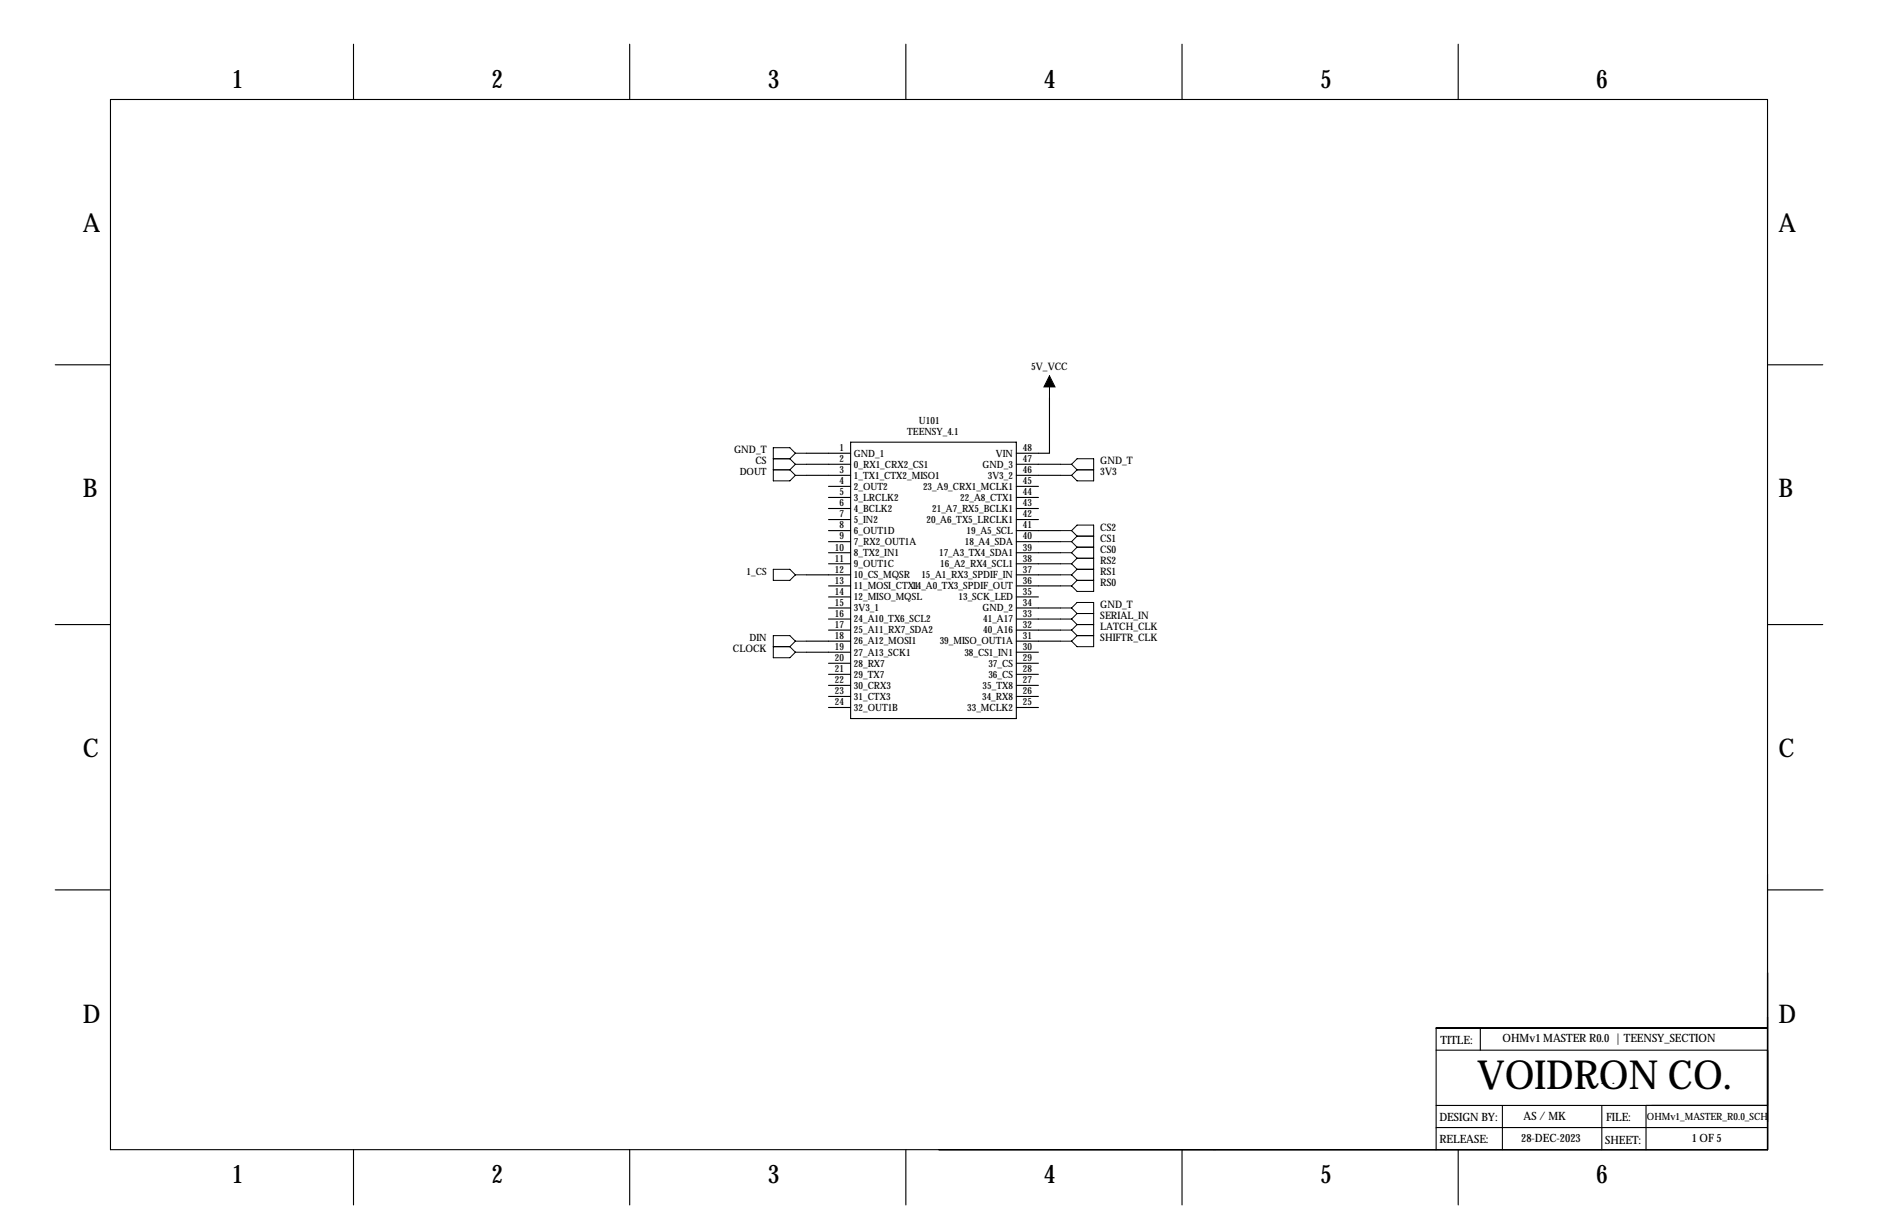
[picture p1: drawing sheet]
<svg xmlns="http://www.w3.org/2000/svg" width="432mm" height="279mm" viewBox="0 0 432 279" stroke-linecap="round" stroke-linejoin="round" font-family="sans-serif">
<g fill="none" stroke="#000" stroke-width=".25">
<path d="M81.3 10.2v12.7M144.8 10.2v12.7M208.3 10.2v12.7M271.8 10.2v12.7M335.3 10.2v12.7M25.4 22.9h381v241.3h-381zM12.7 83.8h12.7M241.3 91.4v12.7h-7.6M406.4 83.8h12.7M185.4 104.1h10.2M185.4 106.7h10.2M185.4 109.2h10.2"/>
<path d="M190.5 111.8h5.1M190.5 114.3h5.1M190.5 116.8h5.1M190.5 119.4h5.1M195.6 101.6h38.1v63.5h-38.1zM233.7 106.7h10.1M233.7 109.2h10.1M233.7 111.8h5.1M233.7 114.3h5.1M233.7 116.8h5.1M233.7 119.4h5.1M185.4 132.1h10.2"/>
<path d="M190.5 121.9h5.1M190.5 124.5h5.1M190.5 127h5.1M190.5 129.5h5.1M190.5 134.6h5.1M190.5 137.2h5.1M190.5 139.7h5.1M233.7 121.9h10.1M233.7 124.5h10.1M233.7 127h10.1M233.7 129.5h10.1M233.7 132.1h10.1"/>
<path d="M233.7 134.6h10.1M233.7 137.2h5.1M233.7 139.7h10.1M12.7 143.5h12.7M185.4 147.3h10.2M185.4 149.9h10.2M190.5 142.2h5.1M190.5 144.8h5.1M190.5 152.4h5.1M190.5 154.9h5.1M190.5 157.5h5.1M233.7 142.2h10.1"/>
<path d="M233.7 144.8h10.1M233.7 147.3h10.1M233.7 149.9h5.1M233.7 152.4h5.1M233.7 154.9h5.1M233.7 157.5h5.1M406.4 143.5h12.7M190.5 160h5.1M190.5 162.6h5.1M233.7 160h5.1M233.7 162.6h5.1M12.7 204.5h12.7"/>
<path d="M406.5 204.5h12.7M340.4 236.2v5.1M406.4 236.2h-76.2v28M330.2 241.3h76.2M330.2 254h76.2M330.2 259.1h76.2M345.4 254v10.2M368.3 248.9h.1M368.3 254v10.2M370.8 248.9h.1M378.5 254v10.2M81.3 264.2v12.7"/>
<path d="M144.8 264.2v12.7M208.3 264.2v12.7M271.8 264.2v12.7M335.3 264.2v12.7"/>
</g>
<g fill="none" stroke="#000" stroke-width=".23">
<path d="M241.3 86.4v5M177.8 105.4h3.8M177.8 107.9h3.8M181.6 105.4l1.3 1.3M181.6 107.9l1.3 1.3M182.9 104.1h2.5M182.9 104.1l-1.3 1.3M182.9 104.1l-1.3-1.2h-3.8v7.6h3.8l1.3-1.3M182.9 106.7h2.5M182.9 106.7l-1.3 1.2M182.9 109.2h2.5M243.8 106.7h2.6"/>
<path d="M243.8 109.2h2.6M246.4 106.7l1.2-1.3h3.9v5.1h-3.9l-1.2-1.3M246.4 106.7l1.2 1.2M247.6 107.9h3.9M247.6 107.9l-1.2 1.3M177.8 130.8h3.8l1.3 1.3-1.3 1.2h-3.8zM182.9 132.1h2.5M243.8 132.1h2.6M243.8 121.9h2.6M243.8 124.5h2.6M243.8 127h2.6M243.8 129.5h2.6"/>
<path d="M243.8 134.6h2.6M243.8 139.7h2.6M246.4 139.7l1.2-1.3h3.9v10.2h-3.9l-1.2-1.3M246.4 121.9l1.2-1.2h3.9v15.2h-3.9l-1.2-1.3M246.4 121.9l1.2 1.3M246.4 124.5l1.2 1.2M246.4 127l1.2 1.3M246.4 129.5l1.2 1.3M246.4 132.1l1.2 1.2M246.4 139.7l1.2 1.3M247.6 133.3h3.9M247.6 130.8h3.9"/>
<path d="M247.6 123.2h3.9M247.6 125.7h3.9M247.6 123.2l-1.2 1.3M247.6 128.3h3.9M247.6 125.7l-1.2 1.3M247.6 128.3l-1.2 1.2M247.6 130.8l-1.2 1.3M247.6 133.3l-1.2 1.3M177.8 148.6h3.8M181.6 148.6l1.3 1.3M182.9 147.3l-1.3-1.3h-3.8v5.1h3.8l1.3-1.2M182.9 149.9h2.5"/>
<path d="M182.9 147.3h2.5M182.9 147.3l-1.3 1.3M243.8 147.3h2.6M243.8 142.2h2.6M243.8 144.8h2.6M246.4 142.2l1.2 1.3M246.4 144.8l1.2 1.2M247.6 146h3.9M247.6 141h3.9M247.6 143.5h3.9M247.6 141l-1.2 1.2M247.6 143.5l-1.2 1.3"/>
<path d="M247.6 146l-1.2 1.3"/>
</g>
<path d="M241.3 86.4l1.3 2.5h-2.6z" fill="#000" stroke="#000" stroke-width=".23"/>
<text font-size="9.2" x="339.6" y="250.3">VOIDRON CO.</text>
<g font-size="5.9">
<text x="53.3" y="20.3">1</text>
<text x="113" y="20.3">2</text>
<text x="176.5" y="20.3">3</text>
<text x="240" y="20.3">4</text>
<text x="303.5" y="20.3">5</text>
<text x="367" y="20.3">6</text>
<text x="19" y="53.3">A</text>
<text x="408.9" y="53.3">A</text>
<text x="19" y="114.3">B</text>
<text x="408.9" y="114.3">B</text>
<text x="19" y="174">C</text>
<text x="408.9" y="174">C</text>
<text x="19" y="234.9">D</text>
<text x="408.9" y="234.9">D</text>
<text x="53.3" y="271.8">1</text>
<text x="113" y="271.8">2</text>
<text x="176.5" y="271.8">3</text>
<text x="240" y="271.8">4</text>
<text x="303.5" y="271.8">5</text>
<text x="367" y="271.8">6</text>
</g>
<g font-size="2.6">
<text x="331.2" y="239.8">TITLE:</text>
<text x="345.5" y="239.5">OHMv1 MASTER R0.0 | TEENSY_SECTION</text>
<text x="331" y="257.6">DESIGN BY:</text>
<text x="350.3" y="257.3">AS / MK</text>
<text x="369.3" y="257.6">FILE:</text>
<text x="331" y="262.6">RELEASE:</text>
<text x="349.8" y="262.3">28-DEC-2023</text>
<text x="369.1" y="262.8">SHEET:</text>
<text x="389" y="262.5">1 OF 5</text>
</g>
<g font-size="2.4">
<text x="237.1" y="85.1">5V_VCC</text>
<text x="168.8" y="104.1">GND_T</text>
<text x="173.7" y="106.7">CS</text>
<text x="253" y="106.7">GND_T</text>
<text x="253" y="109.2">3V3</text>
<text x="253" y="121.9">CS2</text>
<text x="253" y="124.5">CS1</text>
<text x="253" y="127">CS0</text>
<text x="253" y="129.5">RS2</text>
<text x="253" y="132.1">RS1</text>
<text x="253" y="134.6">RS0</text>
<text x="253" y="139.7">GND_T</text>
<text x="253" y="142.2">SERIAL_IN</text>
<text x="168.5" y="149.9">CLOCK</text>
<text x="253" y="144.8">LATCH_CLK</text>
<text x="253" y="147.3">SHIFTR_CLK</text>
</g>
<g font-size="2.3">
<text x="208.6" y="100">TEENSY_4.1</text>
<text x="211.3" y="97.4">U101</text>
<text x="193" y="103.6">1</text>
<text x="193" y="106.2">2</text>
<text x="196.3" y="104.9">GND_1</text>
<text x="196.3" y="107.4">0_RX1_CRX2_CS1</text>
<text x="225.9" y="107.4">GND_3</text>
<text x="229" y="104.9">VIN</text>
<text x="235.2" y="106.2">47</text>
<text x="235.2" y="103.6">48</text>
<text x="170.1" y="109.2">DOUT</text>
<text x="193" y="108.7">3</text>
<text x="193" y="111.3">4</text>
<text x="193" y="113.8">5</text>
<text x="196.3" y="110">1_TX1_CTX2_MISO1</text>
<text x="196.3" y="112.5">2_OUT2</text>
<text x="212.2" y="112.5">23_A9_CRX1_MCLK1</text>
<text x="227.1" y="110">3V3_2</text>
<text x="235.2" y="113.8">44</text>
<text x="235.2" y="111.3">45</text>
<text x="235.2" y="108.7">46</text>
<text x="193" y="116.3">6</text>
<text x="193" y="118.9">7</text>
<text x="196.3" y="115.1">3_LRCLK2</text>
<text x="196.3" y="117.6">4_BCLK2</text>
<text x="214.3" y="117.6">21_A7_RX5_BCLK1</text>
<text x="220.8" y="115.1">22_A8_CTX1</text>
<text x="235.2" y="118.9">42</text>
<text x="235.2" y="116.3">43</text>
<text x="193" y="121.4">8</text>
<text x="193" y="124">9</text>
<text x="196.3" y="120.1">5_IN2</text>
<text x="196.3" y="122.7">6_OUT1D</text>
<text x="196.3" y="125.2">7_RX2_OUT1A</text>
<text x="213" y="120.1">20_A6_TX5_LRCLK1</text>
<text x="221.9" y="125.2">18_A4_SDA</text>
<text x="222.3" y="122.7">19_A5_SCL</text>
<text x="235.2" y="124">40</text>
<text x="235.2" y="121.4">41</text>
<text x="191.9" y="126.5">10</text>
<text x="191.9" y="129">11</text>
<text x="191.9" y="131.6">12</text>
<text x="196.3" y="127.8">8_TX2_IN1</text>
<text x="196.3" y="130.3">9_OUT1C</text>
<text x="215.9" y="127.8">17_A3_TX4_SDA1</text>
<text x="216.2" y="130.3">16_A2_RX4_SCL1</text>
<text x="235.2" y="131.6">37</text>
<text x="235.2" y="129">38</text>
<text x="235.2" y="126.5">39</text>
<text x="171.7" y="132.1">1_CS</text>
<text x="191.9" y="134.1">13</text>
<text x="191.9" y="136.7">14</text>
<text x="196.3" y="132.8">10_CS_MQSR</text>
<text x="196.3" y="135.4">11_MOSI_CTX1</text>
<text x="196.3" y="137.9">12_MISO_MQSL</text>
<text x="209.7" y="135.4">14_A0_TX3_SPDIF_OUT</text>
<text x="211.8" y="132.8">15_A1_RX3_SPDIF_IN</text>
<text x="220.4" y="137.9">13_SCK_LED</text>
<text x="235.2" y="136.7">35</text>
<text x="235.2" y="134.1">36</text>
<text x="191.9" y="139.2">15</text>
<text x="191.9" y="141.7">16</text>
<text x="196.3" y="140.5">3V3_1</text>
<text x="196.3" y="143">24_A10_TX6_SCL2</text>
<text x="225.9" y="140.5">GND_2</text>
<text x="226.1" y="143">41_A17</text>
<text x="235.2" y="141.7">33</text>
<text x="235.2" y="139.2">34</text>
<text x="172.3" y="147.3">DIN</text>
<text x="191.9" y="144.3">17</text>
<text x="191.9" y="146.8">18</text>
<text x="191.9" y="149.4">19</text>
<text x="196.3" y="145.5">25_A11_RX7_SDA2</text>
<text x="196.3" y="148.1">26_A12_MOSI1</text>
<text x="216.1" y="148.1">39_MISO_OUT1A</text>
<text x="226.1" y="145.5">40_A16</text>
<text x="235.2" y="149.4">30</text>
<text x="235.2" y="146.8">31</text>
<text x="235.2" y="144.3">32</text>
<text x="191.9" y="151.9">20</text>
<text x="191.9" y="154.4">21</text>
<text x="196.3" y="150.6">27_A13_SCK1</text>
<text x="196.3" y="153.2">28_RX7</text>
<text x="196.3" y="155.7">29_TX7</text>
<text x="221.7" y="150.6">38_CS1_IN1</text>
<text x="227.3" y="155.7">36_CS</text>
<text x="227.3" y="153.2">37_CS</text>
<text x="235.2" y="154.4">28</text>
<text x="235.2" y="151.9">29</text>
<text x="191.9" y="157">22</text>
<text x="191.9" y="159.5">23</text>
<text x="196.3" y="158.2">30_CRX3</text>
<text x="196.3" y="160.8">31_CTX3</text>
<text x="225.8" y="160.8">34_RX8</text>
<text x="225.9" y="158.2">35_TX8</text>
<text x="235.2" y="159.5">26</text>
<text x="235.2" y="157">27</text>
<text x="191.9" y="162.1">24</text>
<text x="196.3" y="163.3">32_OUT1B</text>
<text x="222.4" y="163.3">33_MCLK2</text>
<text x="235.2" y="162.1">25</text>
<text x="378.7" y="257.3">OHMv1_MASTER_R0.0_SCH</text>
</g>
</svg>
